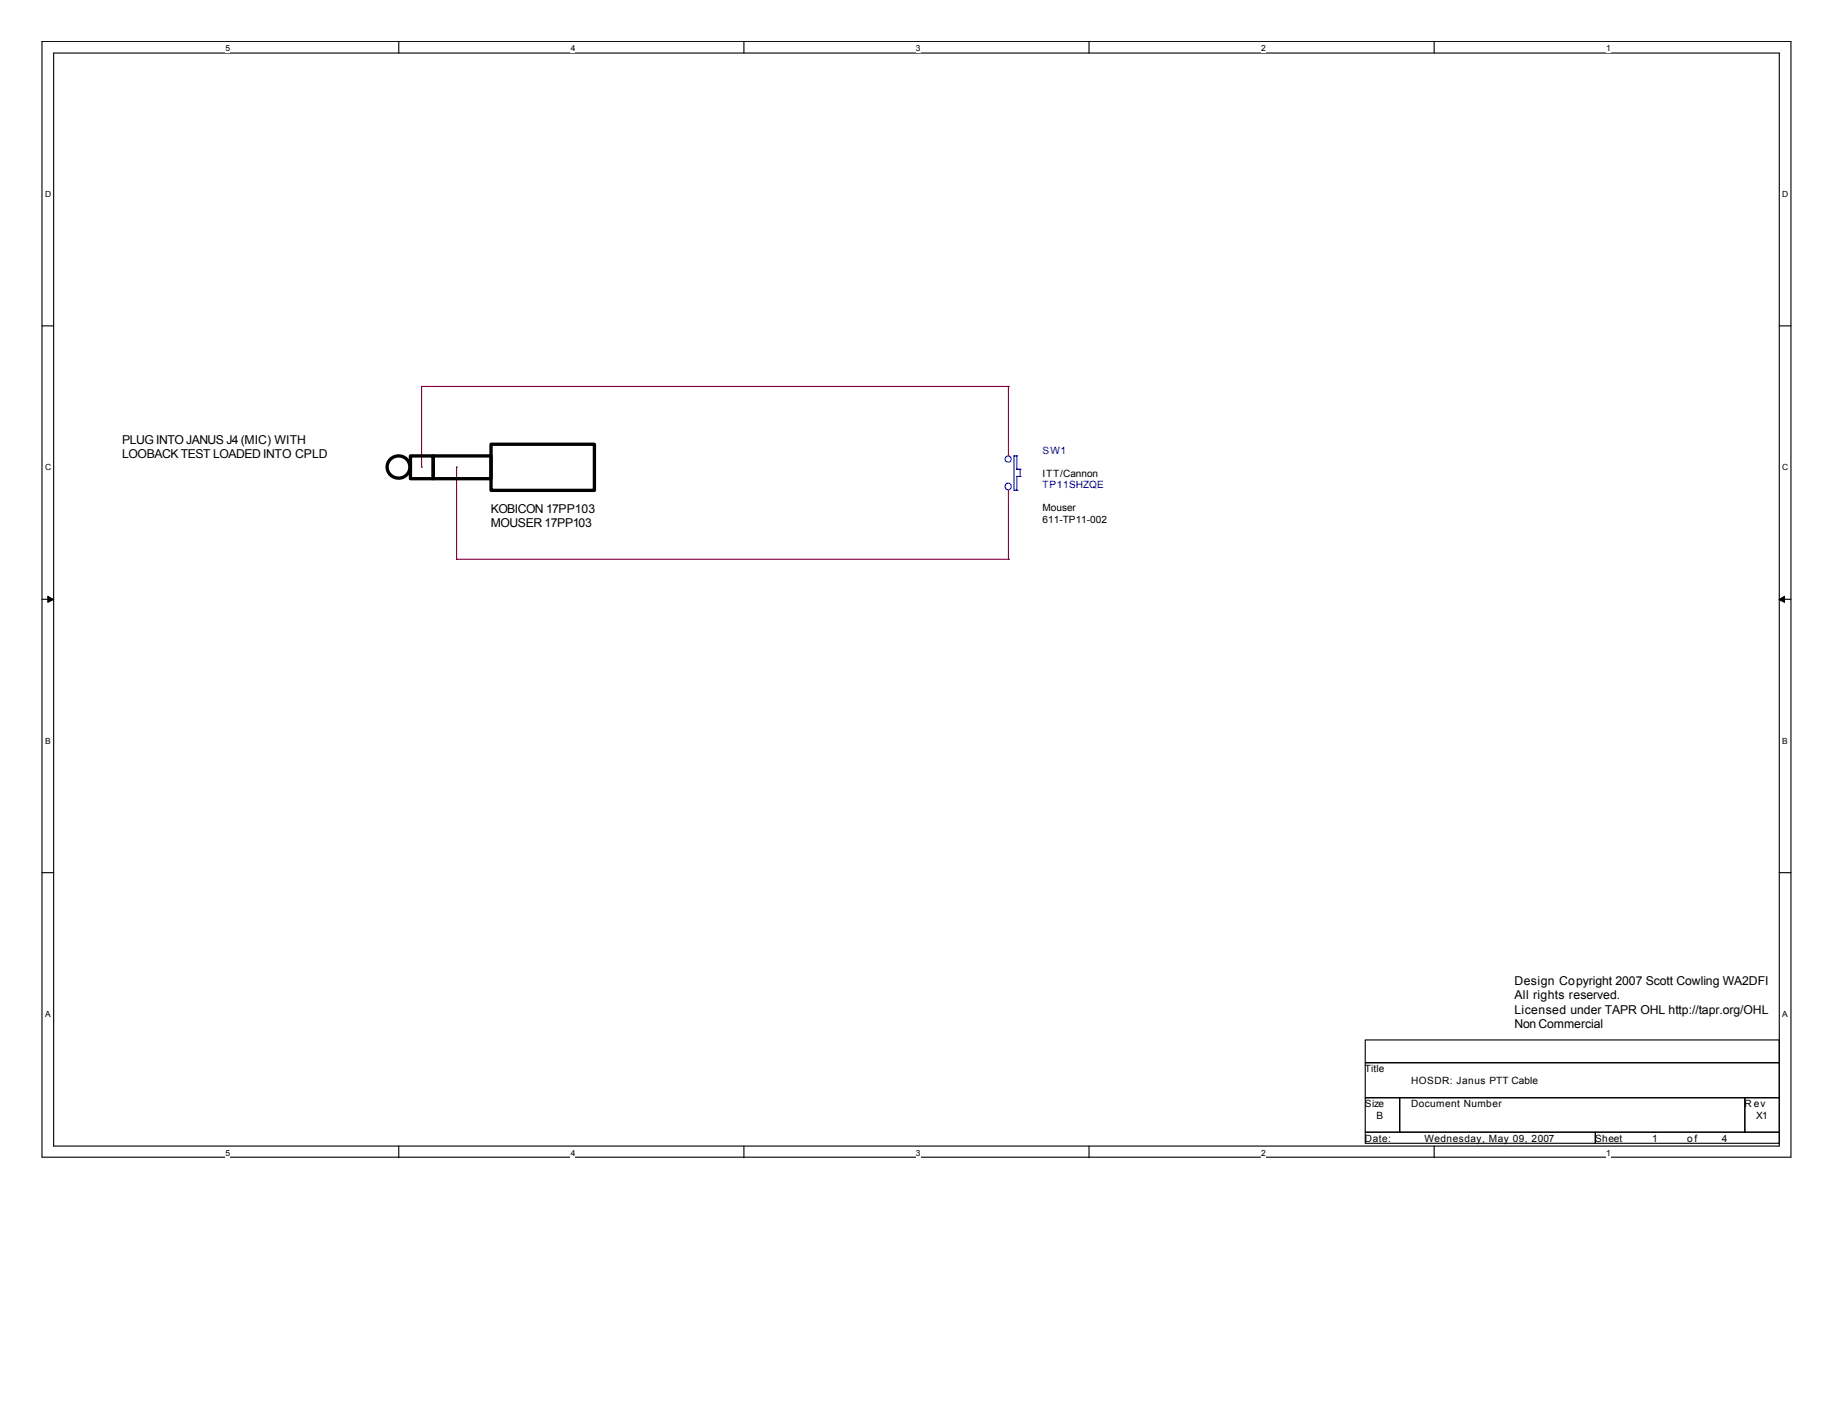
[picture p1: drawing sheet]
<svg xmlns="http://www.w3.org/2000/svg" width="279mm" height="216mm" viewBox="0 0 279 216" stroke-linecap="round" stroke-linejoin="round" font-family="sans-serif">
<path d="M6.4 6.3h266.4v170h-266.4zM8.2 8.1h262.9v166.5h-262.9z" fill="none" stroke="#000" stroke-width=".17"/>
<g fill="#fff">
<path d="M34.4 6.6h.7v1.4h-.7z"/>
<path d="M34.4 174.9h.7v1.5h-.7z"/>
</g>
<path d="M60.8 6.3v1.8M60.8 174.6v1.8" fill="none" stroke="#000" stroke-width=".17"/>
<g fill="#fff">
<path d="M87 6.6h.6v1.4h-.6z"/>
<path d="M87 174.9h.6v1.5h-.6z"/>
</g>
<path d="M113.3 6.3v1.8M113.3 174.6v1.8" fill="none" stroke="#000" stroke-width=".17"/>
<g fill="#fff">
<path d="M139.5 6.6h.7v1.4h-.7z"/>
<path d="M139.5 174.9h.7v1.5h-.7z"/>
</g>
<path d="M165.9 6.3v1.8M165.9 174.6v1.8" fill="none" stroke="#000" stroke-width=".17"/>
<g fill="#fff">
<path d="M192.1 6.6h.7v1.4h-.7z"/>
<path d="M192.1 174.9h.7v1.5h-.7z"/>
</g>
<path d="M218.5 6.3v1.8M218.5 174.6v1.8" fill="none" stroke="#000" stroke-width=".17"/>
<g fill="#fff">
<path d="M244.7 6.6h.7v1.4h-.7z"/>
<path d="M244.7 174.9h.7v1.5h-.7z"/>
<path d="M6.9 28.9h.9v1.4h-.9z"/>
<path d="M271.5 28.9h1v1.4h-1z"/>
<path d="M6.9 70.4h.9v1.5h-.9z"/>
<path d="M271.5 70.4h1v1.5h-1z"/>
</g>
<path d="M6.4 49.7h1.8M271.1 49.7h1.7" fill="none" stroke="#000" stroke-width=".17"/>
<g fill="#fff">
<path d="M6.9 112.1h.8v1.4h-.8z"/>
<path d="M271.5 112.1h.9v1.4h-.9z"/>
</g>
<path d="M6.4 91.3h1.8M271.1 91.3h1.7" fill="none" stroke="#000" stroke-width=".17"/>
<g fill="#000" stroke="#000" stroke-width=".15">
<path d="M7.3 90.8l.8 .6-.8 .4z" fill-rule="evenodd"/>
<path d="M271 91.4l.9-.6v1z" fill-rule="evenodd"/>
</g>
<g fill="#fff">
<path d="M6.9 153.8h.7v1.4h-.7z"/>
<path d="M271.5 153.8h.8v1.4h-.8z"/>
</g>
<path d="M6.4 133h1.8M271.1 133h1.7M208 158.5h63.1v3.4h-63.1zM208 161.9h63.1v5.4h-63.1zM208 167.3h5.2v5.2h-5.2zM208 172.5h35v1.7h-35zM213.2 167.3h52.6v5.2h-52.6zM243 172.5h28.1v1.7h-28.1zM265.8 167.3h5.3v5.2h-5.3z" fill="none" stroke="#000" stroke-width=".17"/>
<path d="M64.2 58.9h.1M64.2 58.9h89.4M64.2 58.9v12.3M153.6 58.9h.1M153.6 58.9v8.8M64.2 71.2h.1M69.6 71.2h.1M69.6 71.2v14M153.6 76.4v8.8M69.6 85.2h.1M69.6 85.2h84M153.6 85.2h.1" fill="none" stroke="#800040" stroke-width=".17"/>
<g fill="none" stroke="#000" stroke-width=".51">
<path d="M62.5 69.5h3.5v3.4h-3.5zM66 69.5h8.8v3.4h-8.8zM74.8 67.7h15.8v7h-15.8z"/>
<circle cx="60.7" cy="71.2" r="1.71"/>
</g>
<g fill="none" stroke="#00f" stroke-width=".17">
<path d="M154.5 69.5h.1M154.5 69.5v5.2h.4M154.5 69.5h.4M154.9 69.5h.1M154.9 71.5h.1M154.9 72.6h.1M154.9 74.7h.1M154.9 69.5v2M154.9 72.6v2.1M154.9 71.5h.5M154.9 72.6h.5M155.4 71.5h.1"/>
<path d="M155.4 72.6h.1M155.4 71.5v1.1"/>
<circle cx="153.6" cy="74.1" r=".49"/>
<circle cx="153.6" cy="69.9" r=".47"/>
</g>
<path d="M153.6 67.7v1.8M153.6 74.7v1.7" fill="none" stroke="#f00" stroke-width=".17"/>
<g font-size="1.9">
<text x="18.6" y="67.6">PLUG INTO JANUS J4 (MIC) WITH</text>
<text x="18.6" y="69.8">LOOBACK TEST LOADED INTO CPLD</text>
<text x="74.8" y="78.1">KOBICON 17PP103</text>
<text x="74.8" y="80.3">MOUSER 17PP103</text>
<text x="230.7" y="150">Design Copyright 2007 Scott Cowling WA2DFI</text>
<text x="230.7" y="152.2">All rights reserved.</text>
<text x="230.7" y="154.4">Licensed under TAPR OHL http://tapr.org/OHL</text>
<text x="230.7" y="156.6">NonCommercial</text>
</g>
<g font-size="1.5" fill="#000080">
<text x="158.8" y="69.2">SW1</text>
<text x="158.8" y="74.4">TP11SHZQE</text>
</g>
<g font-size="1.5">
<text x="158.8" y="77.9">Mouser</text>
<text x="158.8" y="72.6">ITT/Cannon</text>
<text x="158.8" y="79.7">611-TP11-002</text>
<text x="207.9" y="163.4">Title</text>
<text x="215" y="165.2">HOSDR: Janus PTT Cable</text>
<text x="207.9" y="168.7">Size</text>
<text x="207.9" y="174">Date:</text>
<text x="209.7" y="170.4">B</text>
<text x="215" y="168.7">Document Number</text>
<text x="217" y="174">Wednesday, May 09, 2007</text>
<text x="243" y="174">Sheet</text>
<text x="251.7" y="174">1</text>
<text x="257" y="174">of</text>
<text x="262.3" y="174">4</text>
<text x="265.8" y="168.7">R ev</text>
<text x="267.5" y="170.4">X1</text>
</g>
<g font-size="1.3">
<text x="34.4" y="7.8">5</text>
<text x="87" y="7.8">4</text>
<text x="139.5" y="7.8">3</text>
<text x="192.1" y="7.8">2</text>
<text x="244.7" y="7.8">1</text>
<text x="6.9" y="30.1">D</text>
<text x="271.5" y="30.1">D</text>
<text x="6.9" y="71.6">C</text>
<text x="271.5" y="71.6">C</text>
<text x="6.9" y="113.3">B</text>
<text x="271.5" y="113.3">B</text>
<text x="6.9" y="154.9">A</text>
<text x="271.5" y="154.9">A</text>
<text x="34.4" y="176.1">5</text>
<text x="87" y="176.1">4</text>
<text x="139.5" y="176.1">3</text>
<text x="192.1" y="176.1">2</text>
<text x="244.7" y="176.1">1</text>
</g>
</svg>
